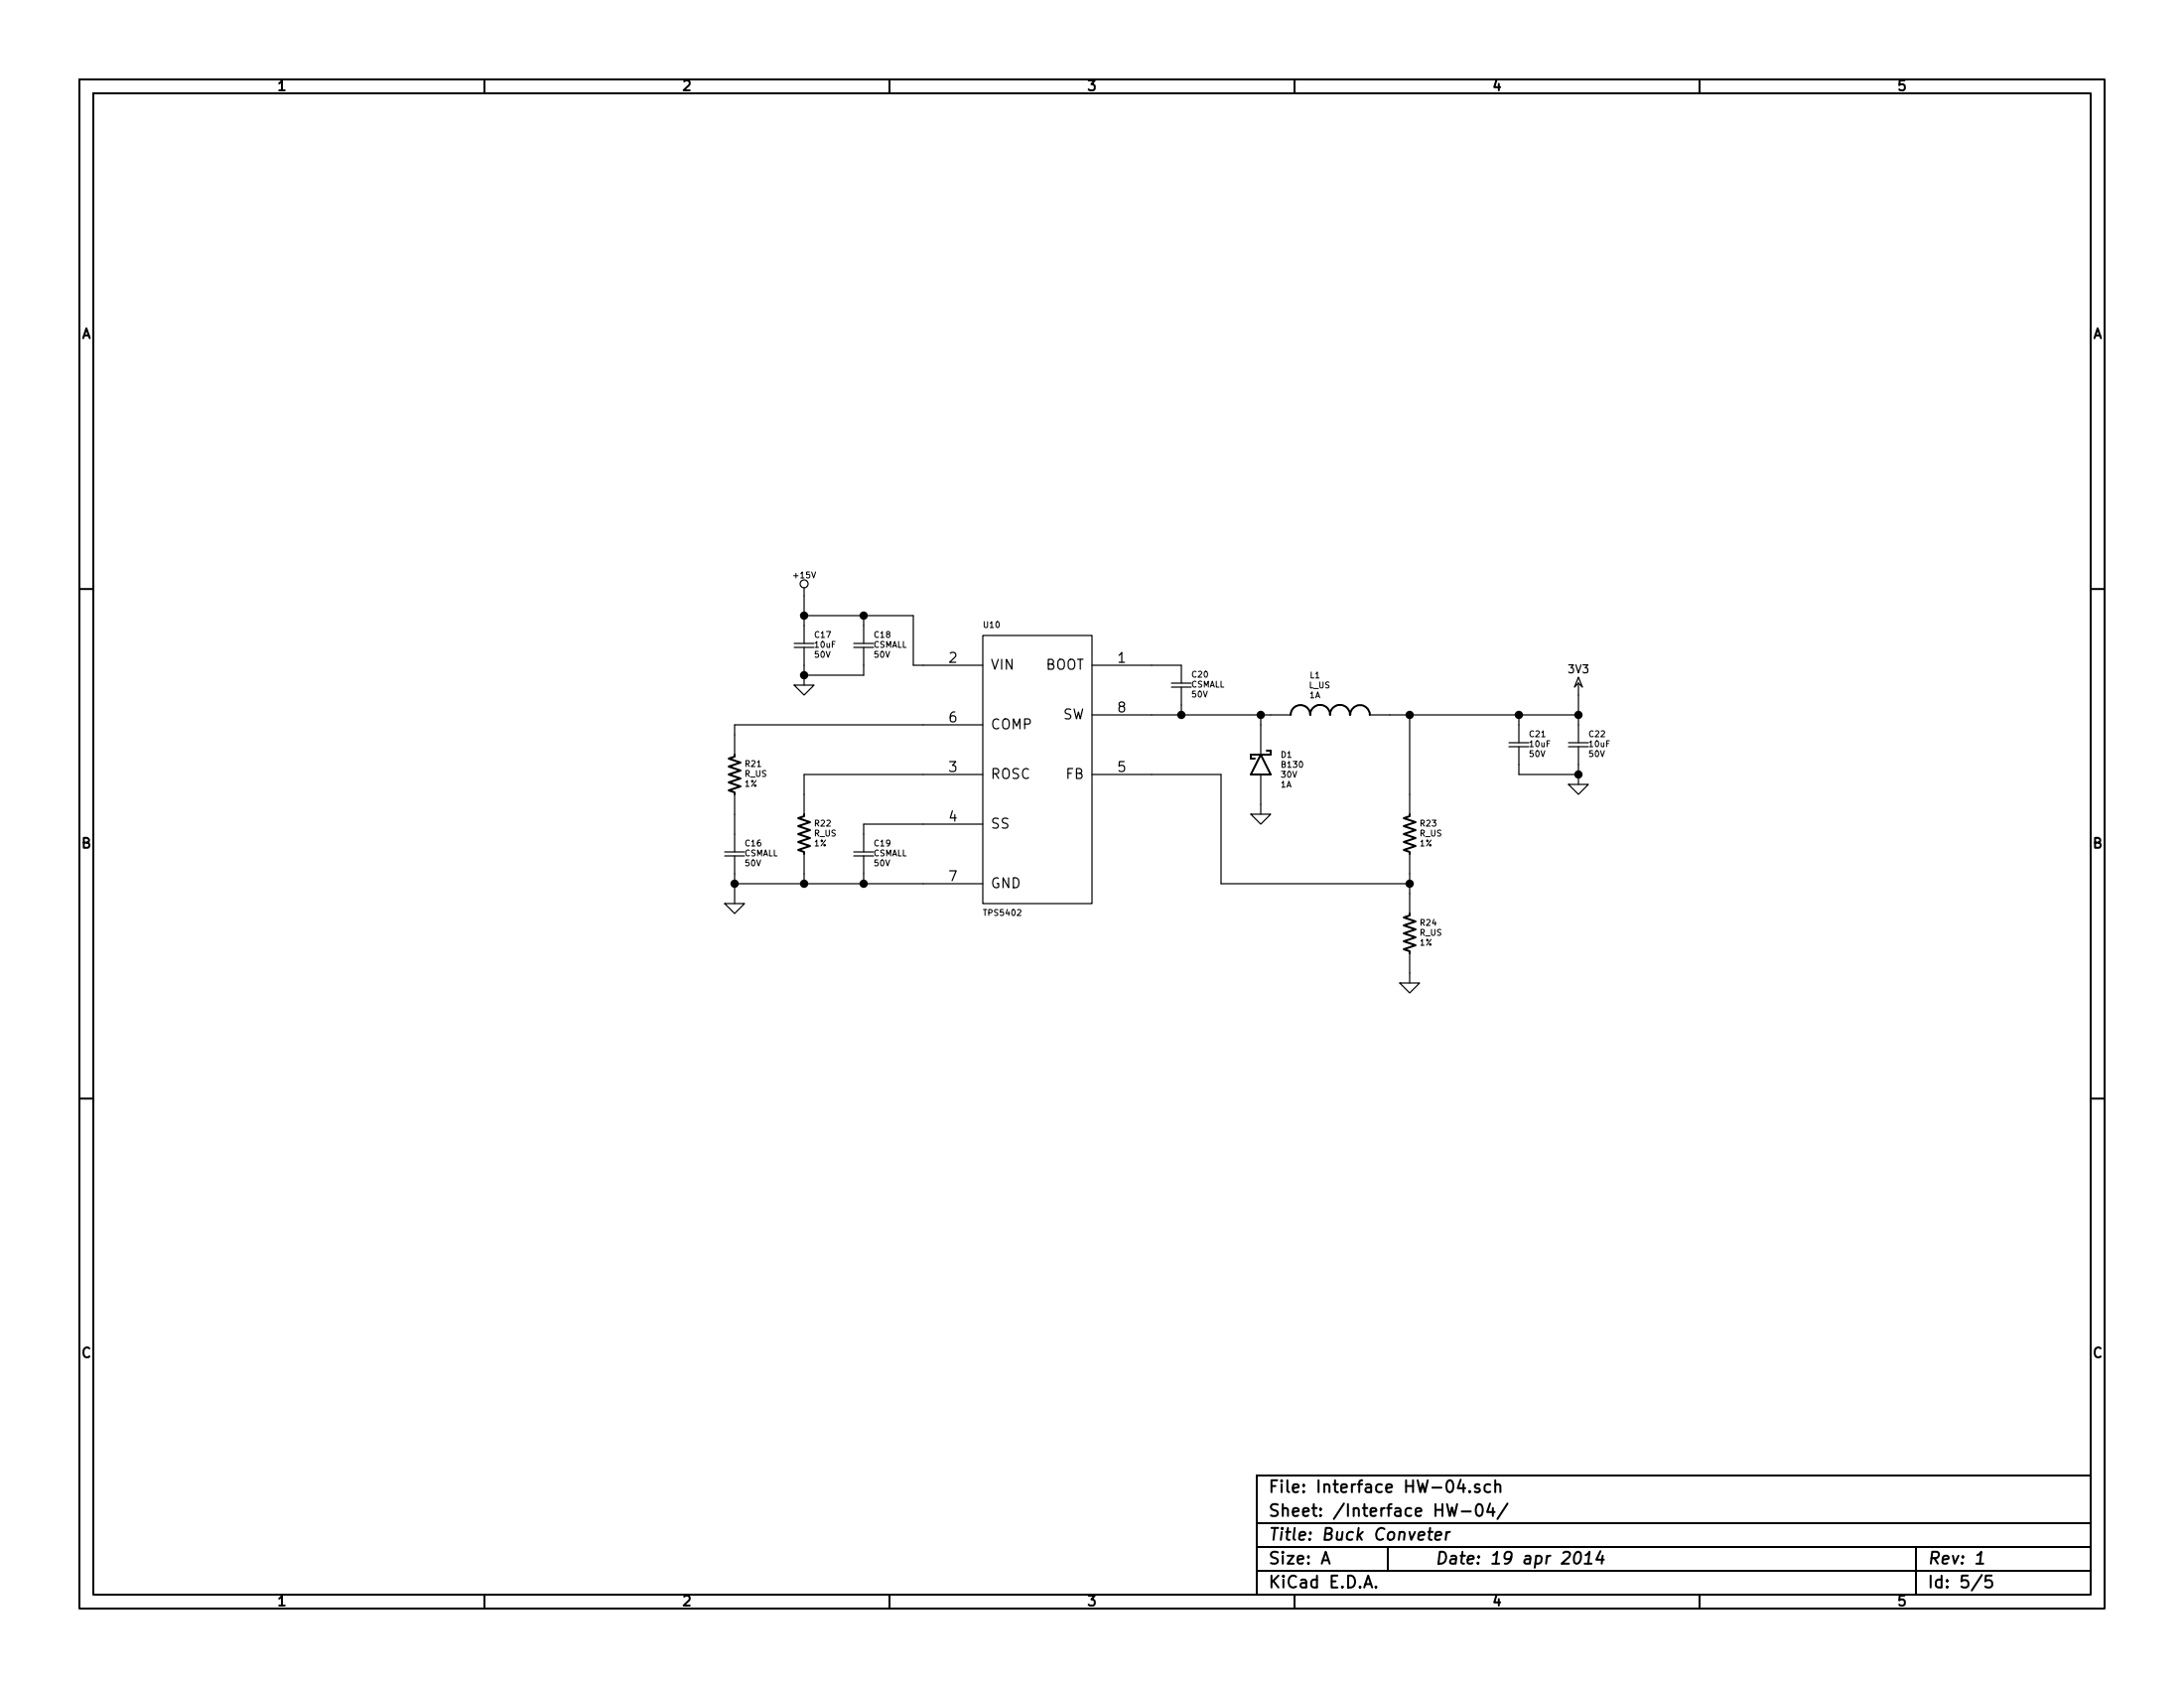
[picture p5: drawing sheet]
EESchema Schematic File Version 2
LIBS:diy_connectors
LIBS:Interface HW-cache
LIBS:power
LIBS:device
LIBS:transistors
LIBS:conn
LIBS:linear
LIBS:regul
LIBS:74xx
LIBS:cmos4000
LIBS:adc-dac
LIBS:memory
LIBS:xilinx
LIBS:special
LIBS:microcontrollers
LIBS:dsp
LIBS:microchip
LIBS:analog_switches
LIBS:motorola
LIBS:texas
LIBS:intel
LIBS:audio
LIBS:interface
LIBS:digital-audio
LIBS:philips
LIBS:display
LIBS:cypress
LIBS:siliconi
LIBS:opto
LIBS:atmel
LIBS:contrib
LIBS:valves
LIBS:diy_diodes
LIBS:diy_ics
LIBS:diy_rcl
LIBS:diy_regulators
LIBS:diy_switches
LIBS:diy_transformers
LIBS:diy_transistors
LIBS:diy_triac
LIBS:diy_tubes
LIBS:Interface HW-cache
EELAYER 27 0
EELAYER END
$Descr A 11000 8500
encoding utf-8
Sheet 5 5
Title "Buck Conveter"
Date "19 apr 2014"
Rev "1"
Comp ""
Comment1 ""
Comment2 ""
Comment3 ""
Comment4 ""
$EndDescr
$Comp
L TPS5402 U10
U 1 1
P 5200 3600
F 0 "U10" H 4950 4050 30  0000 L CNN
F 1 "TPS5402" H 4950 2600 30  0000 L CNN
F 2 "" H 5200 3600 60  0000 C CNN
F 3 "" H 5200 3600 60  0000 C CNN
	1    5200 3600
	1    0    0    -1  
$EndComp
$Comp
L CSMALL C20
U 1 1
P 5950 3450
F 0 "C20" H 6000 3500 30  0000 L CNN
F 1 "CSMALL" H 6000 3450 30  0000 L CNN
F 2 "~" H 5950 3450 60  0000 C CNN
F 3 "~" H 5950 3450 60  0000 C CNN
F 4 "50V" H 6000 3400 30  0000 L CNN "Voltage"
	1    5950 3450
	1    0    0    -1  
$EndComp
$Comp
L R_US R22
U 1 1
P 4050 4200
F 0 "R22" H 4100 4250 30  0000 L CNN
F 1 "R_US" H 4100 4200 30  0000 L CNN
F 2 "~" H 4050 4200 60  0000 C CNN
F 3 "~" H 4050 4200 60  0000 C CNN
F 4 "1%" H 4100 4150 30  0000 L CNN "Tolerance"
	1    4050 4200
	1    0    0    -1  
$EndComp
$Comp
L CSMALL C19
U 1 1
P 4350 4300
F 0 "C19" H 4400 4350 30  0000 L CNN
F 1 "CSMALL" H 4400 4300 30  0000 L CNN
F 2 "~" H 4350 4300 60  0000 C CNN
F 3 "~" H 4350 4300 60  0000 C CNN
F 4 "50V" H 4400 4250 30  0000 L CNN "Voltage"
	1    4350 4300
	1    0    0    -1  
$EndComp
Wire Wire Line
	4350 4200 4350 4150
Wire Wire Line
	4350 4150 4650 4150
Wire Wire Line
	3700 4450 4650 4450
Wire Wire Line
	4350 4450 4350 4400
Wire Wire Line
	4050 4000 4050 3900
Wire Wire Line
	4050 3900 4650 3900
Wire Wire Line
	4050 4400 4050 4450
Connection ~ 4350 4450
$Comp
L R_US R21
U 1 1
P 3700 3900
F 0 "R21" H 3750 3950 30  0000 L CNN
F 1 "R_US" H 3750 3900 30  0000 L CNN
F 2 "~" H 3700 3900 60  0000 C CNN
F 3 "~" H 3700 3900 60  0000 C CNN
F 4 "1%" H 3750 3850 30  0000 L CNN "Tolerance"
	1    3700 3900
	1    0    0    -1  
$EndComp
$Comp
L CSMALL C16
U 1 1
P 3700 4300
F 0 "C16" H 3750 4350 30  0000 L CNN
F 1 "CSMALL" H 3750 4300 30  0000 L CNN
F 2 "~" H 3700 4300 60  0000 C CNN
F 3 "~" H 3700 4300 60  0000 C CNN
F 4 "50V" H 3750 4250 30  0000 L CNN "Voltage"
	1    3700 4300
	1    0    0    -1  
$EndComp
Wire Wire Line
	4650 3650 3700 3650
Wire Wire Line
	3700 3650 3700 3700
Wire Wire Line
	3700 4100 3700 4200
Connection ~ 4050 4450
Wire Wire Line
	3700 4400 3700 4550
$Comp
L CSMALL C18
U 1 1
P 4350 3250
F 0 "C18" H 4400 3300 30  0000 L CNN
F 1 "CSMALL" H 4400 3250 30  0000 L CNN
F 2 "~" H 4350 3250 60  0000 C CNN
F 3 "~" H 4350 3250 60  0000 C CNN
F 4 "50V" H 4400 3200 30  0000 L CNN "Voltage"
	1    4350 3250
	1    0    0    -1  
$EndComp
Wire Wire Line
	4350 3150 4350 3100
Wire Wire Line
	4050 3100 4600 3100
Wire Wire Line
	4600 3100 4600 3350
Wire Wire Line
	4600 3350 4650 3350
$Comp
L GND #PWR063
U 1 1
P 3700 4550
F 0 "#PWR063" H 3700 4550 30  0001 C CNN
F 1 "GND" H 3700 4480 30  0001 C CNN
F 2 "~" H 3700 4550 60  0000 C CNN
F 3 "~" H 3700 4550 60  0000 C CNN
	1    3700 4550
	1    0    0    -1  
$EndComp
Connection ~ 3700 4450
$Comp
L GND #PWR064
U 1 1
P 4050 3450
F 0 "#PWR064" H 4050 3450 30  0001 C CNN
F 1 "GND" H 4050 3380 30  0001 C CNN
F 2 "~" H 4050 3450 60  0000 C CNN
F 3 "~" H 4050 3450 60  0000 C CNN
	1    4050 3450
	1    0    0    -1  
$EndComp
Wire Wire Line
	4050 3350 4050 3450
$Comp
L CSMALL C17
U 1 1
P 4050 3250
F 0 "C17" H 4100 3300 30  0000 L CNN
F 1 "10uF" H 4100 3250 30  0000 L CNN
F 2 "~" H 4050 3250 60  0000 C CNN
F 3 "~" H 4050 3250 60  0000 C CNN
F 4 "50V" H 4100 3200 30  0000 L CNN "Voltage"
	1    4050 3250
	1    0    0    -1  
$EndComp
Wire Wire Line
	4050 3000 4050 3150
Connection ~ 4350 3100
Wire Wire Line
	4350 3350 4350 3400
Wire Wire Line
	4350 3400 4050 3400
Connection ~ 4050 3400
Wire Wire Line
	5800 3350 5950 3350
Wire Wire Line
	5800 3600 6400 3600
Wire Wire Line
	5950 3600 5950 3550
$Comp
L L_US L1
U 1 1
P 6700 3600
F 0 "L1" V 6900 3650 30  0000 L CNN
F 1 "L_US" V 6850 3600 30  0000 L CNN
F 2 "" H 6700 3600 60  0000 C CNN
F 3 "" H 6700 3600 60  0000 C CNN
F 4 "1A" V 6800 3650 30  0000 L CNN "Current"
	1    6700 3600
	0    -1   -1   0   
$EndComp
Connection ~ 5950 3600
$Comp
L CSMALL C21
U 1 1
P 7650 3750
F 0 "C21" H 7700 3800 30  0000 L CNN
F 1 "10uF" H 7700 3750 30  0000 L CNN
F 2 "~" H 7650 3750 60  0000 C CNN
F 3 "~" H 7650 3750 60  0000 C CNN
F 4 "50V" H 7700 3700 30  0000 L CNN "Voltage"
	1    7650 3750
	1    0    0    -1  
$EndComp
$Comp
L CSMALL C22
U 1 1
P 7950 3750
F 0 "C22" H 8000 3800 30  0000 L CNN
F 1 "10uF" H 8000 3750 30  0000 L CNN
F 2 "~" H 7950 3750 60  0000 C CNN
F 3 "~" H 7950 3750 60  0000 C CNN
F 4 "50V" H 8000 3700 30  0000 L CNN "Voltage"
	1    7950 3750
	1    0    0    -1  
$EndComp
$Comp
L GND #PWR065
U 1 1
P 7950 3950
F 0 "#PWR065" H 7950 3950 30  0001 C CNN
F 1 "GND" H 7950 3880 30  0001 C CNN
F 2 "~" H 7950 3950 60  0000 C CNN
F 3 "~" H 7950 3950 60  0000 C CNN
	1    7950 3950
	1    0    0    -1  
$EndComp
Wire Wire Line
	7950 3850 7950 3950
Wire Wire Line
	7650 3850 7650 3900
Wire Wire Line
	7650 3900 7950 3900
Connection ~ 7950 3900
Wire Wire Line
	7950 3500 7950 3650
Wire Wire Line
	7000 3600 7950 3600
Wire Wire Line
	7650 3650 7650 3600
Connection ~ 7650 3600
$Comp
L R_US R23
U 1 1
P 7100 4200
F 0 "R23" H 7150 4250 30  0000 L CNN
F 1 "R_US" H 7150 4200 30  0000 L CNN
F 2 "~" H 7100 4200 60  0000 C CNN
F 3 "~" H 7100 4200 60  0000 C CNN
F 4 "1%" H 7150 4150 30  0000 L CNN "Tolerance"
	1    7100 4200
	1    0    0    -1  
$EndComp
$Comp
L R_US R24
U 1 1
P 7100 4700
F 0 "R24" H 7150 4750 30  0000 L CNN
F 1 "R_US" H 7150 4700 30  0000 L CNN
F 2 "~" H 7100 4700 60  0000 C CNN
F 3 "~" H 7100 4700 60  0000 C CNN
F 4 "1%" H 7150 4650 30  0000 L CNN "Tolerance"
	1    7100 4700
	1    0    0    -1  
$EndComp
Wire Wire Line
	6150 3900 6150 4450
Wire Wire Line
	6150 3900 5800 3900
$Comp
L GND #PWR066
U 1 1
P 7100 4950
F 0 "#PWR066" H 7100 4950 30  0001 C CNN
F 1 "GND" H 7100 4880 30  0001 C CNN
F 2 "~" H 7100 4950 60  0000 C CNN
F 3 "~" H 7100 4950 60  0000 C CNN
	1    7100 4950
	1    0    0    -1  
$EndComp
Wire Wire Line
	7100 4900 7100 4950
Wire Wire Line
	7100 4400 7100 4500
Wire Wire Line
	6150 4450 7100 4450
Connection ~ 7100 4450
$Comp
L DIODE_SCHOTTKY D1
U 1 1
P 6350 3850
F 0 "D1" V 6400 3950 30  0000 L CNN
F 1 "B130" V 6350 3950 30  0000 L CNN
F 2 "" H 6350 3850 60  0000 C CNN
F 3 "" H 6350 3850 60  0000 C CNN
F 4 "30V" V 6300 3950 30  0000 L CNN "Voltage"
F 5 "1A" V 6250 3950 30  0000 L CNN "Current"
	1    6350 3850
	0    1    -1   0   
$EndComp
Wire Wire Line
	6350 3650 6350 3600
Connection ~ 6350 3600
$Comp
L GND #PWR067
U 1 1
P 6350 4100
F 0 "#PWR067" H 6350 4100 30  0001 C CNN
F 1 "GND" H 6350 4030 30  0001 C CNN
F 2 "~" H 6350 4100 60  0000 C CNN
F 3 "~" H 6350 4100 60  0000 C CNN
	1    6350 4100
	1    0    0    -1  
$EndComp
Wire Wire Line
	6350 4050 6350 4100
$Comp
L 3V3 #PWR068
U 1 1
P 7950 3500
F 0 "#PWR068" H 7950 3600 40  0001 C CNN
F 1 "3V3" H 7950 3625 40  0000 C CNN
F 2 "~" H 7950 3500 60  0000 C CNN
F 3 "~" H 7950 3500 60  0000 C CNN
	1    7950 3500
	1    0    0    -1  
$EndComp
Connection ~ 7950 3600
$Comp
L +15V #PWR069
U 1 1
P 4050 3000
F 0 "#PWR069" H 4050 2950 20  0001 C CNN
F 1 "+15V" H 4050 3100 30  0000 C CNN
F 2 "~" H 4050 3000 60  0000 C CNN
F 3 "~" H 4050 3000 60  0000 C CNN
	1    4050 3000
	1    0    0    -1  
$EndComp
Connection ~ 4050 3100
Wire Wire Line
	7100 4000 7100 3600
Connection ~ 7100 3600
$EndSCHEMATC
